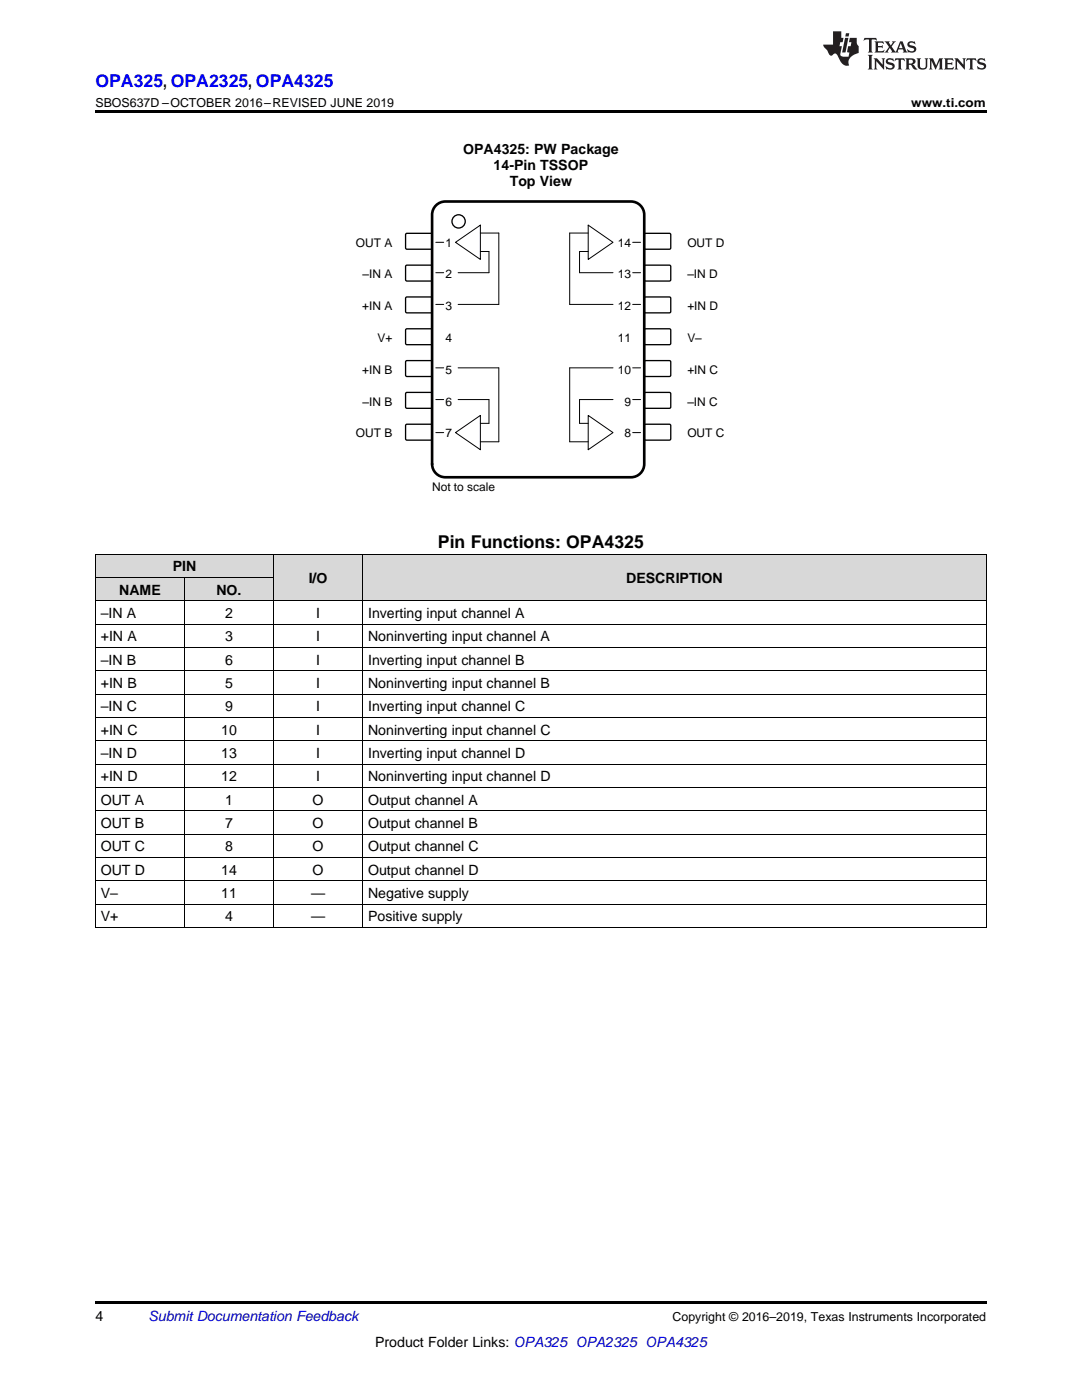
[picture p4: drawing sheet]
<svg xmlns="http://www.w3.org/2000/svg" width="216mm" height="279mm" viewBox="0 0 216 279" stroke-linecap="round" stroke-linejoin="round" font-family="sans-serif">
<g fill="#d8d8d8">
<path d="M54.6 110.6h17.8v9.3h-17.8z"/>
<path d="M72.4 110.6h124.4v9.3h-124.4z"/>
<path d="M19 115.3h17.8v4.6h-17.8z"/>
<path d="M36.8 115.3h17.8v4.6h-17.8z"/>
<path d="M19 110.6h17.8v4.7h-17.8z"/>
<path d="M36.8 110.6h17.8v4.7h-17.8z"/>
</g>
<path d="M19 259.7h177.8v.5h-177.8z" fill="#000"/>
<g fill="none" stroke="#000" stroke-width=".2">
<path d="M87 54.4h1.5M87 48.4h1.5M90.9 48.4l5-3.5v6.9zM95.9 46.5h3.6v14.3h-8.1M95.9 50.2h1.7v4.2h-6.2M117.4 44.9l4.9 3.5-4.9 3.4zM117.4 46.5h-3.7v14.3h8.6M117.4 50.2h-1.8v4.2h6.7M126.2 54.4h1.6M126.2 48.4h1.6M87 60.8h1.5M87 73.4h1.5"/>
<path d="M87 79.7h1.5M91.4 73.4h8.1v14.8h-3.6M91.4 79.7h6.2v4.8h-1.7M122.3 73.4h-8.6v14.8h3.7M122.3 79.7h-6.7v4.8h1.8M126.2 60.8h1.6M126.2 73.4h1.6M126.2 79.7h1.6M87 86.3h1.5M90.9 86.3l5-3.4v6.8zM117.4 82.9l4.9 3.4-4.9 3.4zM126.2 86.3h1.6"/>
<path d="M19 119.9h177.8M19 115.2h35.6M19 110.6h177.8M19.1 110.6v74.5M36.8 115.3v69.8M54.6 110.6v74.5M72.3 110.6v74.5M196.8 110.6v74.5M19 138.5h177.8M19 133.9h177.8M19 129.2h177.8M19 124.5h177.8"/>
<path d="M19 157.1h177.8M19 152.5h177.8M19 147.8h177.8M19 143.2h177.8M19 175.8h177.8M19 171.1h177.8M19 166.5h177.8M19 161.8h177.8M19 185.1h177.8M19 180.4h177.8"/>
</g>
<path d="M81.1 46.6h5l.1 .2v2.8l-.2 .1h-4.9l-.2-.2v-2.7z" fill-rule="evenodd" fill="#fff"/>
<path d="M81.1 46.6h5l.1 .2v2.8l-.2 .1h-4.9l-.2-.2v-2.7z" fill="none" stroke="#000" stroke-width=".26"/>
<path d="M128.6 46.7l.2-.1h4.9l.1 .2v2.8l-.2 .1h-4.9l-.1-.2z" fill-rule="evenodd" fill="#fff"/>
<path d="M128.6 46.7l.2-.1h4.9l.1 .2v2.8l-.2 .1h-4.9l-.1-.2z" fill="none" stroke="#000" stroke-width=".26"/>
<path d="M81.1 53h5l.1 .2v2.8l-.2 .1h-4.9l-.2-.3v-2.6z" fill-rule="evenodd" fill="#fff"/>
<path d="M81.1 53h5l.1 .2v2.8l-.2 .1h-4.9l-.2-.3v-2.6z" fill="none" stroke="#000" stroke-width=".26"/>
<path d="M128.6 53l.2-.1 4.9 .1 .1 .2v2.8l-.2 .1h-4.9l-.1-.3z" fill-rule="evenodd" fill="#fff"/>
<path d="M128.6 53l.2-.1 4.9 .1 .1 .2v2.8l-.2 .1h-4.9l-.1-.3z" fill="none" stroke="#000" stroke-width=".26"/>
<path d="M81.1 59.3h5l.1 .2v2.8l-.2 .1h-4.9l-.2-.2v-2.7z" fill-rule="evenodd" fill="#fff"/>
<path d="M81.1 59.3h5l.1 .2v2.8l-.2 .1h-4.9l-.2-.2v-2.7z" fill="none" stroke="#000" stroke-width=".26"/>
<path d="M128.6 59.4l.2-.1h4.9l.1 .2v2.8l-.2 .1h-4.9l-.1-.2z" fill-rule="evenodd" fill="#fff"/>
<path d="M128.6 59.4l.2-.1h4.9l.1 .2v2.8l-.2 .1h-4.9l-.1-.2z" fill="none" stroke="#000" stroke-width=".26"/>
<path d="M81.1 65.7h5l.1 .2v2.8l-.2 .1h-4.9l-.2-.3v-2.6z" fill-rule="evenodd" fill="#fff"/>
<path d="M81.1 65.7h5l.1 .2v2.8l-.2 .1h-4.9l-.2-.3v-2.6z" fill="none" stroke="#000" stroke-width=".26"/>
<path d="M128.6 65.7l.2-.1 4.9 .1 .1 .2v2.8l-.2 .1h-4.9l-.1-.3z" fill-rule="evenodd" fill="#fff"/>
<path d="M128.6 65.7l.2-.1 4.9 .1 .1 .2v2.8l-.2 .1h-4.9l-.1-.3z" fill="none" stroke="#000" stroke-width=".26"/>
<path d="M81.1 72h5l.1 .2v2.8l-.2 .1h-4.9l-.2-.2v-2.7z" fill-rule="evenodd" fill="#fff"/>
<path d="M81.1 72h5l.1 .2v2.8l-.2 .1h-4.9l-.2-.2v-2.7z" fill="none" stroke="#000" stroke-width=".26"/>
<path d="M128.6 72.1l.2-.1h4.9l.1 .2v2.8l-.2 .1h-4.9l-.1-.2z" fill-rule="evenodd" fill="#fff"/>
<path d="M128.6 72.1l.2-.1h4.9l.1 .2v2.8l-.2 .1h-4.9l-.1-.2z" fill="none" stroke="#000" stroke-width=".26"/>
<path d="M81.1 78.4h5l.1 .2v2.8l-.2 .1h-4.9l-.2-.3v-2.6z" fill-rule="evenodd" fill="#fff"/>
<path d="M81.1 78.4h5l.1 .2v2.8l-.2 .1h-4.9l-.2-.3v-2.6z" fill="none" stroke="#000" stroke-width=".26"/>
<path d="M128.6 78.4l.2-.1 4.9 .1 .1 .2v2.8l-.2 .1h-4.9l-.1-.3z" fill-rule="evenodd" fill="#fff"/>
<path d="M128.6 78.4l.2-.1 4.9 .1 .1 .2v2.8l-.2 .1h-4.9l-.1-.3z" fill="none" stroke="#000" stroke-width=".26"/>
<path d="M81.1 84.7h5l.1 .2v2.8l-.2 .1h-4.9l-.2-.2v-2.7z" fill-rule="evenodd" fill="#fff"/>
<path d="M81.1 84.7h5l.1 .2v2.8l-.2 .1h-4.9l-.2-.2v-2.7z" fill="none" stroke="#000" stroke-width=".26"/>
<path d="M128.6 84.8l.2-.1h4.9l.1 .2v2.8l-.2 .1h-4.9l-.1-.2z" fill-rule="evenodd" fill="#fff"/>
<g fill="none" stroke="#000" stroke-width=".26">
<path d="M128.6 84.8l.2-.1h4.9l.1 .2v2.8l-.2 .1h-4.9l-.1-.2z"/>
<circle cx="91.5" cy="44.2" r="1.32"/>
</g>
<path d="M87.2 40.8l1.1-.5 .6-.1h37a2.65 2.65 0 0 1 2.7 2.7v49.7a2.65 2.65 0 0 1-2.7 2.6h-37a2.65 2.65 0 0 1-2.7-2.6v-49.7a2.64 2.64 0 0 1 1-2.1z" fill="none" stroke="#000" stroke-width=".53"/>
<path d="M19 22h177.8v.5h-177.8z" fill="#000"/>
<g fill="#231f20">
<path d="M172.5 7.6l-.1 .5 .4-.2h.6v.1v2.1l-.2 .4h.9l-.2-.4v-2.1l.1-.1h.5l.5 .2-.2-.5zM174.5 8.3l.2 .3v1.5l-.2 .4h1.8l.2-.6a1.04 1.04 0 0 1-1.3 .2v-.7h.6l.3 .2v-.6l-.3 .2h-.6v-.6l.8-.1 .4 .3-.2-.5zM176.5 8.3l.9 1.1-.9 1.1h.8l-.2-.2 .4-.7 .5 .7-.2 .2h1.5l-.2-.2 .2-.4h.9l.1 .4-.2 .2h1l-.3-.3-.7-1.9h-.5l-.9 2-.8-1 .9-1h-.8l.1 .3-.4 .5-.3-.6 .1-.2zM179.7 8.6l.4 1h-.7zM181.3 8.4a.63 .63 0 0 0-.2 .7 .63 .63 0 0 0 .6 .4l.6 .2 .1 .2a.75 .75 0 0 1-.7 .4 .75 .75 0 0 1-.6-.5l.1 .7 .1-.1a1.11 1.11 0 0 0 1.5-.6 1.13 1.13 0 0 0-1.2-.8l-.1-.4a1.04 1.04 0 0 1 1.2 .2l-.2-.5-.2 .1-.4-.2zM173.2 10.9l.2 .4v2.2l-.2 .4h1l-.3-.4v-2.2l.3-.4zM174.3 11.6l.3 .4v1.5l-.3 .4h.8l-.2-.4v-1.3l1.5 1.7v-1.9l.2-.4h-.7l.2 .4v.9l-1.1-1.3zM177 11.8a.62 .62 0 0 0-.2 .7 .62 .62 0 0 0 .6 .4l.6 .1 .1 .3a.76 .76 0 0 1-.7 .3 .76 .76 0 0 1-.7-.4l.2 .7 .1-.1a1.11 1.11 0 0 0 1.5-.6 1.13 1.13 0 0 0-1.2-.8l-.1-.4a1.04 1.04 0 0 1 1.2 .2l-.2-.6-.2 .1-.5-.1zM178.7 11.6l-.2 .6a.61 .61 0 0 1 .8-.3v1.6l-.2 .4h.9l-.2-.4v-1.6a.63 .63 0 0 1 .7 .3l-.1-.6zM180.6 11.6l.3 .4v1.5l-.3 .4h1l-.2-.2-.1-.8 .6 .2a.76 .76 0 0 0 1.2 .7l-1-1a.58 .58 0 0 0 .6-.5 .58 .58 0 0 0-.5-.6zM181.4 11.9h.1a.45 .45 0 0 1 .5 .1 .45 .45 0 0 1 .1 .5l-.8 .2zM182.9 11.6l.2 .2a2.17 2.17 0 0 0 .3 1.9 .99 .99 0 0 0 1.6-.6v-1.1l.2-.4h-.7l.2 .2a1.92 1.92 0 0 1-.2 1.8 .6 .6 0 0 1-.9-.5v-1.1l.2-.4zM185.4 11.6l.2 .4v1.5l-.2 .4h.7l-.2-.4v-1.4l.8 1.8 .8-1.8v1.4l-.2 .4h.9l-.2-.4v-1.5l.2-.4h-.8l-.6 1.5-.6-1.5zM188.4 11.6l.2 .4v1.5l-.2 .4h1.8l.1-.6a1.04 1.04 0 0 1-1.2 .1v-.6h.5l.4 .2v-.6l-.4 .2h-.5v-.7h.8l.3 .3-.1-.6zM190.5 11.6l.2 .4v1.5l-.2 .4h.7l-.2-.4v-1.3l1.5 1.7v-1.9l.2-.4h-.7l.2 .4v.9l-1.1-1.3zM192.9 11.6l-.1 .6a.61 .61 0 0 1 .7-.3l.1 1.6-.3 .4h1l-.3-.4 .1-1.6a.63 .63 0 0 1 .7 .3l-.1-.6zM195.2 11.8a.62 .62 0 0 0-.2 .7 .62 .62 0 0 0 .6 .4l.6 .1 .1 .3a.76 .76 0 0 1-.7 .3 .76 .76 0 0 1-.6-.4l.1 .7 .1-.1a1.11 1.11 0 0 0 1.6-.6 1.13 1.13 0 0 0-1.3-.8l-.1-.4a1.04 1.04 0 0 1 1.2 .2l-.1-.6-.2 .1-.5-.1z"/>
<path d="M166.2 6.3v2.6h-1.9v.4l.8 .9a.91 .91 0 0 0 1 .8 .56 .56 0 0 1 .5-.3 .56 .56 0 0 1 .5 .3l.4 .8a1.53 1.53 0 0 0 1.9 1.2 1.54 1.54 0 0 1 1-2.1l.9-.3v-1.4a1.52 1.52 0 0 1-.4-1.6h-1.3l-.2 .8h.5l-.2 .8h-.5l-.1 1v.2l.4 .1-.2 .8a1.93 1.93 0 0 1-1.6-.3l.3-1.8h-.5l.2-.8h.4l.2-.8h-.4v-1.3zM168.6 7.6l-.6 2.9h.7l.6-2.9zM168.8 6.6l-.1 .7h.6l.2-.7z"/>
</g>
<text font-size="3.5" fill="#00f" x="19" y="17.3">OPA325, OPA2325, OPA4325</text>
<text font-size="3.5" x="87.4" y="109.4">Pin Functions: OPA4325</text>
<g font-size="2.8">
<text x="92.4" y="30.7">OPA4325: PW Package</text>
<text x="98.5" y="33.9">14-Pin TSSOP</text>
<text x="101.7" y="37">Top View</text>
<text x="23.8" y="118.7">NAME</text>
<text x="34.5" y="114">PIN</text>
<text x="43.2" y="118.7">NO.</text>
<text x="61.6" y="116.3">I/O</text>
<text x="125" y="116.3">DESCRIPTION</text>
<text x="20.1" y="123.3">–IN A</text>
<text x="44.9" y="123.3">2</text>
<text x="63.1" y="123.3">I</text>
<text x="73.4" y="123.3">Inverting input channel A</text>
<text x="20.1" y="128">+IN A</text>
<text x="44.9" y="128">3</text>
<text x="63.1" y="128">I</text>
<text x="73.4" y="128">Noninverting input channel A</text>
<text x="20.1" y="132.6">–IN B</text>
<text x="20.1" y="137.3">+IN B</text>
<text x="44.9" y="132.6">6</text>
<text x="44.9" y="137.3">5</text>
<text x="63.1" y="132.6">I</text>
<text x="63.1" y="137.3">I</text>
<text x="73.4" y="132.6">Inverting input channel B</text>
<text x="73.4" y="137.3">Noninverting input channel B</text>
<text x="20.1" y="142">–IN C</text>
<text x="44.9" y="142">9</text>
<text x="63.1" y="142">I</text>
<text x="73.4" y="142">Inverting input channel C</text>
<text x="20.1" y="146.6">+IN C</text>
<text x="44.1" y="146.6">10</text>
<text x="63.1" y="146.6">I</text>
<text x="73.4" y="146.6">Noninverting input channel C</text>
<text x="20.1" y="151.3">–IN D</text>
<text x="20.1" y="155.9">+IN D</text>
<text x="44.1" y="151.3">13</text>
<text x="44.1" y="155.9">12</text>
<text x="63.1" y="151.3">I</text>
<text x="63.1" y="155.9">I</text>
<text x="73.4" y="151.3">Inverting input channel D</text>
<text x="73.4" y="155.9">Noninverting input channel D</text>
<text x="20.1" y="160.6">OUT A</text>
<text x="44.9" y="160.6">1</text>
<text x="62.4" y="160.6">O</text>
<text x="73.4" y="160.6">Output channel A</text>
<text x="20.1" y="165.2">OUT B</text>
<text x="44.9" y="165.2">7</text>
<text x="62.4" y="165.2">O</text>
<text x="73.4" y="165.2">Output channel B</text>
<text x="20.1" y="169.9">OUT C</text>
<text x="44.9" y="169.9">8</text>
<text x="62.4" y="169.9">O</text>
<text x="73.4" y="169.9">Output channel C</text>
<text x="20.1" y="174.6">OUT D</text>
<text x="20.1" y="179.2">V–</text>
<text x="44.1" y="174.6">14</text>
<text x="44.1" y="179.2">11</text>
<text x="62.1" y="179.2">—</text>
<text x="62.4" y="174.6">O</text>
<text x="73.4" y="174.6">Output channel D</text>
<text x="73.4" y="179.2">Negative supply</text>
<text x="20.1" y="183.9">V+</text>
<text x="44.9" y="183.9">4</text>
<text x="62.1" y="183.9">—</text>
<text x="73.4" y="183.9">Positive supply</text>
<text x="19" y="263.6">4</text>
<text x="74.9" y="268.9">Product Folder Links: OPA325 OPA2325 OPA4325</text>
</g>
<text font-size="2.8" fill="#0000c8" x="29.6" y="263.6">Submit Documentation Feedback</text>
<g font-size="2.5">
<text x="19" y="21.4">SBOS637D –OCTOBER 2016–REVISED JUNE 2019</text>
<text x="181.8" y="21.4">www.ti.com</text>
<text x="134.2" y="263.6">Copyright © 2016–2019, Texas Instruments Incorporated</text>
</g>
<g font-size="2.4">
<text x="71" y="49.2">OUT A</text>
<text x="88.9" y="49.2">1</text>
<text x="123.3" y="49.2">14</text>
<text x="137.2" y="49.2">OUT D</text>
<text x="72.3" y="55.6">±IN A</text>
<text x="88.9" y="55.6">2</text>
<text x="123.3" y="55.6">13</text>
<text x="137.2" y="55.6">±IN D</text>
<text x="72.3" y="61.9">+IN A</text>
<text x="88.9" y="61.9">3</text>
<text x="123.3" y="61.9">12</text>
<text x="137.2" y="61.9">+IN D</text>
<text x="75.3" y="68.3">V+</text>
<text x="88.9" y="68.3">4</text>
<text x="123.3" y="68.3">11</text>
<text x="137.2" y="68.3">V±</text>
<text x="72.3" y="74.6">+IN B</text>
<text x="88.9" y="74.6">5</text>
<text x="123.3" y="74.6">10</text>
<text x="137.2" y="74.6">+IN C</text>
<text x="72.3" y="81">±IN B</text>
<text x="88.9" y="81">6</text>
<text x="124.6" y="81">9</text>
<text x="137.2" y="81">±IN C</text>
<text x="71" y="87.3">OUT B</text>
<text x="88.9" y="87.3">7</text>
<text x="124.6" y="87.3">8</text>
<text x="137.2" y="87.3">OUT C</text>
<text x="86.2" y="97.9">Not to scale</text>
</g>
</svg>
